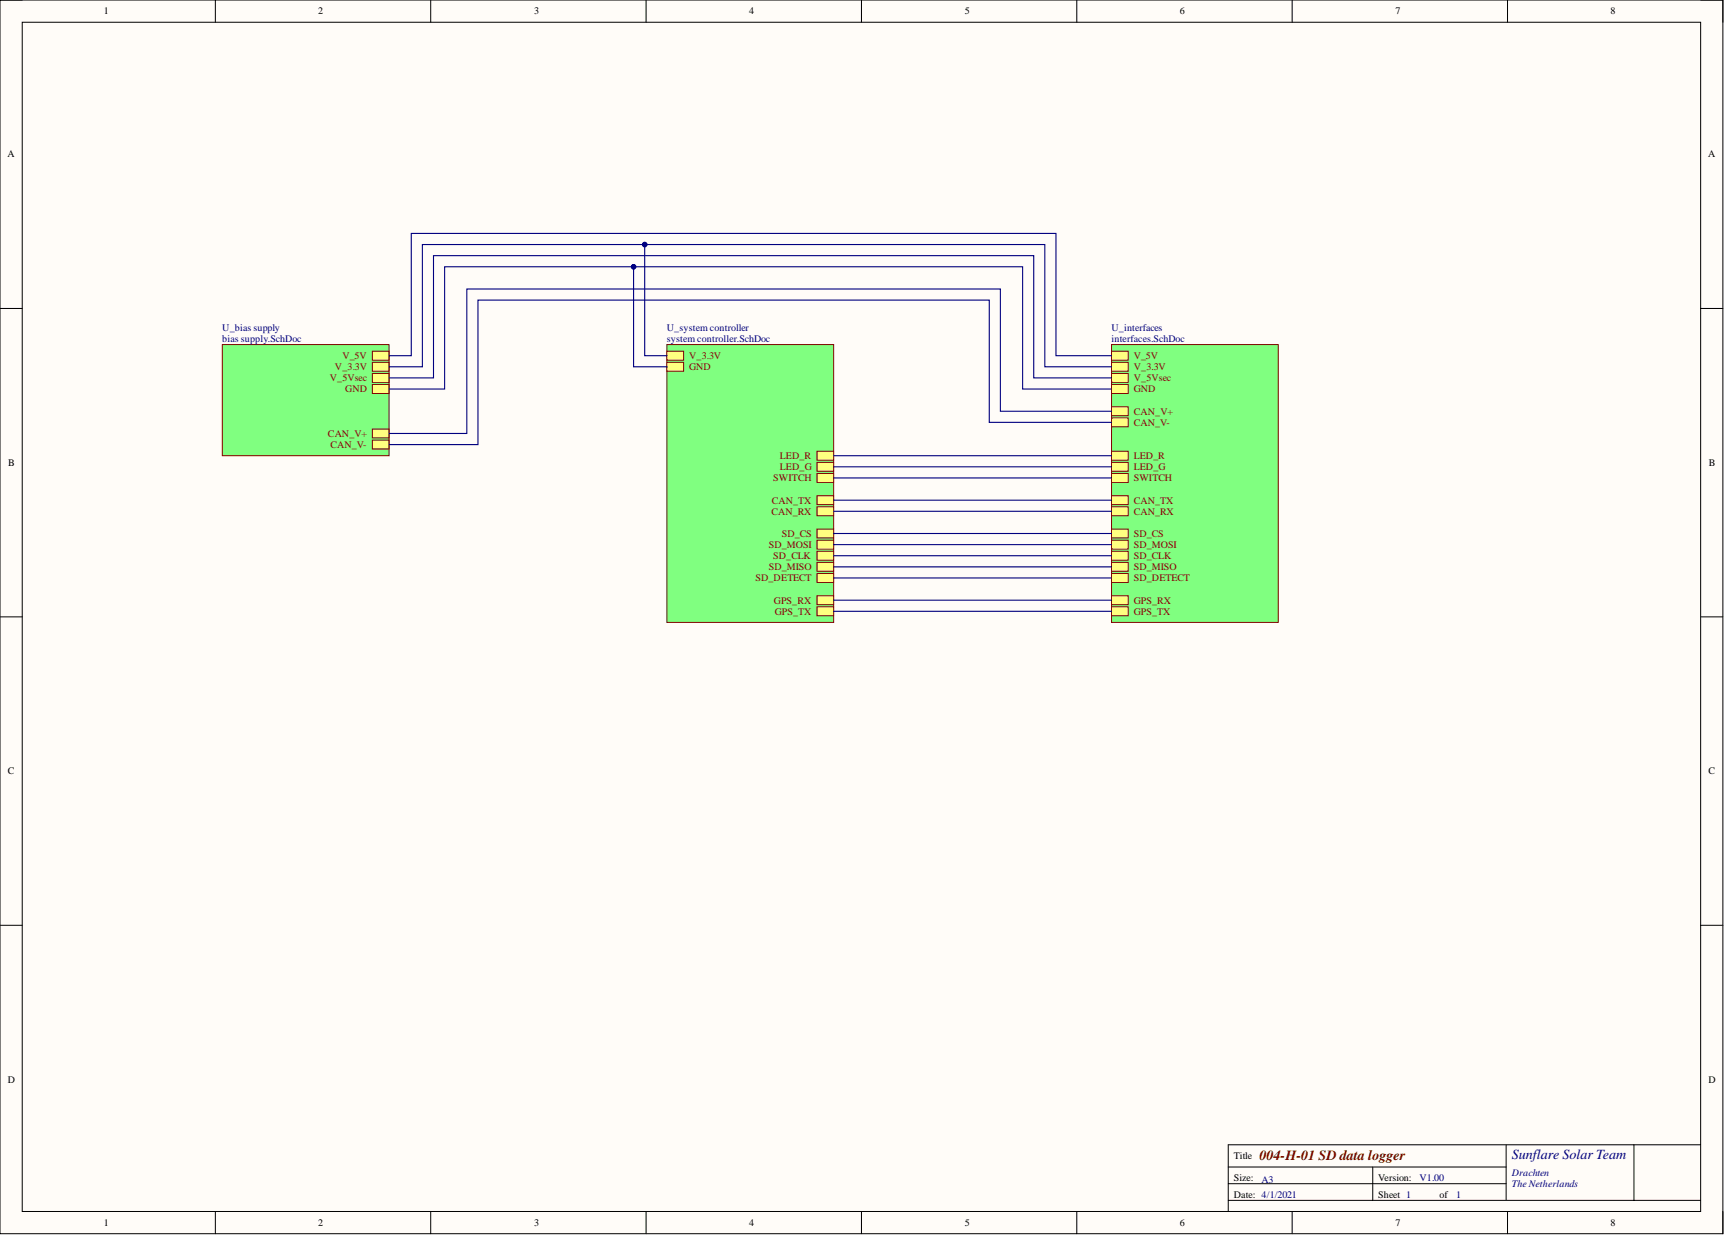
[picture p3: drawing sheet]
<svg xmlns="http://www.w3.org/2000/svg" width="393mm" height="282mm" viewBox="0 0 393 282" stroke-linecap="round" stroke-linejoin="round" font-family="sans-serif">
<path d="M0 0h392.9v281.3h-392.9z" fill-rule="evenodd" fill="#fffcf8"/>
<path d="M0 0h392.9v281.3h-392.9z" fill="none" stroke="#000" stroke-width=".23"/>
<path d="M5.1 5.1h382.7v271.2h-382.7z" fill-rule="evenodd" fill="#fffcf8"/>
<g fill="none" stroke="#000" stroke-width=".23">
<path d="M0 0h5.1M5.1 5.1h382.7v271.2h-382.7zM49.1 0v5.1M98.2 0v5.1M147.3 0v5.1M196.4 0v5.1M245.5 0v5.1M294.6 0v5.1M343.8 0v5.1M387.8 0h5.1v5.1M0 70.3h5.1M387.8 70.3h5.1"/>
<path d="M0 140.7h5.1M387.8 140.7h5.1M0 211h5.1M387.8 211h5.1M49.1 276.3v5M98.2 276.3v5M147.3 276.3v5M196.4 276.3v5M245.5 276.3v5M280.1 266.1h63.3M280.1 273.7h107.7M280.1 269.9h63.3"/>
<path d="M294.6 276.3v5M313 266.1v7.6M343.4 261.1v12.6M343.8 276.3v5M372.6 261.1v12.6M387.8 261.1h-107.7v15.2M392.9 276.3v5"/>
</g>
<path d="M50.7 78.6h38v25.3h-38z" fill-rule="evenodd" fill="#80ff80"/>
<path d="M50.7 78.6h38v25.3h-38z" fill="none" stroke="#800000" stroke-width=".23"/>
<path d="M84.9 80.1h3.8v2h-3.8z" fill-rule="evenodd" fill="#ffff80"/>
<path d="M84.9 80.1h3.8v2h-3.8z" fill="none" stroke="#800000" stroke-width=".23"/>
<path d="M84.9 85.2h3.8v2h-3.8z" fill-rule="evenodd" fill="#ffff80"/>
<path d="M84.9 85.2h3.8v2h-3.8z" fill="none" stroke="#800000" stroke-width=".23"/>
<path d="M84.9 82.6h3.8v2.1h-3.8z" fill-rule="evenodd" fill="#ffff80"/>
<path d="M84.9 82.6h3.8v2.1h-3.8z" fill="none" stroke="#800000" stroke-width=".23"/>
<path d="M84.9 87.7h3.8v2h-3.8z" fill-rule="evenodd" fill="#ffff80"/>
<path d="M84.9 87.7h3.8v2h-3.8z" fill="none" stroke="#800000" stroke-width=".23"/>
<path d="M84.9 100.4h3.8v2h-3.8z" fill-rule="evenodd" fill="#ffff80"/>
<path d="M84.9 100.4h3.8v2h-3.8z" fill="none" stroke="#800000" stroke-width=".23"/>
<path d="M84.9 97.8h3.8v2.1h-3.8z" fill-rule="evenodd" fill="#ffff80"/>
<path d="M84.9 97.8h3.8v2.1h-3.8z" fill="none" stroke="#800000" stroke-width=".23"/>
<path d="M253.5 78.6h38v63.3h-38z" fill-rule="evenodd" fill="#80ff80"/>
<path d="M253.5 78.6h38v63.3h-38z" fill="none" stroke="#800000" stroke-width=".23"/>
<path d="M253.5 95.3h3.8v2h-3.8z" fill-rule="evenodd" fill="#ffff80"/>
<path d="M253.5 95.3h3.8v2h-3.8z" fill="none" stroke="#800000" stroke-width=".23"/>
<path d="M253.5 92.8h3.8v2h-3.8z" fill-rule="evenodd" fill="#ffff80"/>
<path d="M253.5 92.8h3.8v2h-3.8z" fill="none" stroke="#800000" stroke-width=".23"/>
<path d="M253.5 113h3.8v2.1h-3.8z" fill-rule="evenodd" fill="#ffff80"/>
<path d="M253.5 113h3.8v2.1h-3.8z" fill="none" stroke="#800000" stroke-width=".23"/>
<path d="M253.5 115.6h3.8v2h-3.8z" fill-rule="evenodd" fill="#ffff80"/>
<path d="M253.5 115.6h3.8v2h-3.8z" fill="none" stroke="#800000" stroke-width=".23"/>
<path d="M253.5 102.9h3.8v2h-3.8z" fill-rule="evenodd" fill="#ffff80"/>
<path d="M253.5 102.9h3.8v2h-3.8z" fill="none" stroke="#800000" stroke-width=".23"/>
<path d="M253.5 105.4h3.8v2.1h-3.8z" fill-rule="evenodd" fill="#ffff80"/>
<path d="M253.5 105.4h3.8v2.1h-3.8z" fill="none" stroke="#800000" stroke-width=".23"/>
<path d="M253.5 80.1h3.8v2h-3.8z" fill-rule="evenodd" fill="#ffff80"/>
<path d="M253.5 80.1h3.8v2h-3.8z" fill="none" stroke="#800000" stroke-width=".23"/>
<path d="M253.5 82.6h3.8v2.1h-3.8z" fill-rule="evenodd" fill="#ffff80"/>
<path d="M253.5 82.6h3.8v2.1h-3.8z" fill="none" stroke="#800000" stroke-width=".23"/>
<path d="M253.5 85.2h3.8v2h-3.8z" fill-rule="evenodd" fill="#ffff80"/>
<path d="M253.5 85.2h3.8v2h-3.8z" fill="none" stroke="#800000" stroke-width=".23"/>
<path d="M253.5 87.7h3.8v2h-3.8z" fill-rule="evenodd" fill="#ffff80"/>
<path d="M253.5 87.7h3.8v2h-3.8z" fill="none" stroke="#800000" stroke-width=".23"/>
<path d="M253.5 108h3.8v2h-3.8z" fill-rule="evenodd" fill="#ffff80"/>
<path d="M253.5 108h3.8v2h-3.8z" fill="none" stroke="#800000" stroke-width=".23"/>
<path d="M253.5 120.7h3.8v2h-3.8z" fill-rule="evenodd" fill="#ffff80"/>
<path d="M253.5 120.7h3.8v2h-3.8z" fill="none" stroke="#800000" stroke-width=".23"/>
<path d="M253.5 123.2h3.8v2h-3.8z" fill-rule="evenodd" fill="#ffff80"/>
<path d="M253.5 123.2h3.8v2h-3.8z" fill="none" stroke="#800000" stroke-width=".23"/>
<path d="M253.5 125.7h3.8v2.1h-3.8z" fill-rule="evenodd" fill="#ffff80"/>
<path d="M253.5 125.7h3.8v2.1h-3.8z" fill="none" stroke="#800000" stroke-width=".23"/>
<path d="M253.5 128.3h3.8v2h-3.8z" fill-rule="evenodd" fill="#ffff80"/>
<path d="M253.5 128.3h3.8v2h-3.8z" fill="none" stroke="#800000" stroke-width=".23"/>
<path d="M253.5 130.8h3.8v2h-3.8z" fill-rule="evenodd" fill="#ffff80"/>
<path d="M253.5 130.8h3.8v2h-3.8z" fill="none" stroke="#800000" stroke-width=".23"/>
<path d="M253.5 135.9h3.8v2h-3.8z" fill-rule="evenodd" fill="#ffff80"/>
<path d="M253.5 135.9h3.8v2h-3.8z" fill="none" stroke="#800000" stroke-width=".23"/>
<path d="M253.5 138.4h3.8v2h-3.8z" fill-rule="evenodd" fill="#ffff80"/>
<path d="M253.5 138.4h3.8v2h-3.8z" fill="none" stroke="#800000" stroke-width=".23"/>
<path d="M152.1 78.6h38v63.3h-38z" fill-rule="evenodd" fill="#80ff80"/>
<path d="M152.1 78.6h38v63.3h-38z" fill="none" stroke="#800000" stroke-width=".23"/>
<path d="M152.1 80.1h3.8v2h-3.8z" fill-rule="evenodd" fill="#ffff80"/>
<path d="M152.1 80.1h3.8v2h-3.8z" fill="none" stroke="#800000" stroke-width=".23"/>
<path d="M152.1 82.6h3.8v2.1h-3.8z" fill-rule="evenodd" fill="#ffff80"/>
<path d="M152.1 82.6h3.8v2.1h-3.8z" fill="none" stroke="#800000" stroke-width=".23"/>
<path d="M186.3 113h3.8v2.1h-3.8z" fill-rule="evenodd" fill="#ffff80"/>
<path d="M186.3 113h3.8v2.1h-3.8z" fill="none" stroke="#800000" stroke-width=".23"/>
<path d="M186.3 115.6h3.8v2h-3.8z" fill-rule="evenodd" fill="#ffff80"/>
<path d="M186.3 115.6h3.8v2h-3.8z" fill="none" stroke="#800000" stroke-width=".23"/>
<path d="M186.3 102.9h3.8v2h-3.8z" fill-rule="evenodd" fill="#ffff80"/>
<path d="M186.3 102.9h3.8v2h-3.8z" fill="none" stroke="#800000" stroke-width=".23"/>
<path d="M186.3 105.4h3.8v2.1h-3.8z" fill-rule="evenodd" fill="#ffff80"/>
<path d="M186.3 105.4h3.8v2.1h-3.8z" fill="none" stroke="#800000" stroke-width=".23"/>
<path d="M186.3 108h3.8v2h-3.8z" fill-rule="evenodd" fill="#ffff80"/>
<path d="M186.3 108h3.8v2h-3.8z" fill="none" stroke="#800000" stroke-width=".23"/>
<path d="M186.3 120.7h3.8v2h-3.8z" fill-rule="evenodd" fill="#ffff80"/>
<path d="M186.3 120.7h3.8v2h-3.8z" fill="none" stroke="#800000" stroke-width=".23"/>
<path d="M186.3 123.2h3.8v2h-3.8z" fill-rule="evenodd" fill="#ffff80"/>
<path d="M186.3 123.2h3.8v2h-3.8z" fill="none" stroke="#800000" stroke-width=".23"/>
<path d="M186.3 125.7h3.8v2.1h-3.8z" fill-rule="evenodd" fill="#ffff80"/>
<path d="M186.3 125.7h3.8v2.1h-3.8z" fill="none" stroke="#800000" stroke-width=".23"/>
<path d="M186.3 128.3h3.8v2h-3.8z" fill-rule="evenodd" fill="#ffff80"/>
<path d="M186.3 128.3h3.8v2h-3.8z" fill="none" stroke="#800000" stroke-width=".23"/>
<path d="M186.3 130.8h3.8v2h-3.8z" fill-rule="evenodd" fill="#ffff80"/>
<path d="M186.3 130.8h3.8v2h-3.8z" fill="none" stroke="#800000" stroke-width=".23"/>
<path d="M186.3 135.9h3.8v2h-3.8z" fill-rule="evenodd" fill="#ffff80"/>
<path d="M186.3 135.9h3.8v2h-3.8z" fill="none" stroke="#800000" stroke-width=".23"/>
<path d="M186.3 138.4h3.8v2h-3.8z" fill-rule="evenodd" fill="#ffff80"/>
<path d="M186.3 138.4h3.8v2h-3.8z" fill="none" stroke="#800000" stroke-width=".23"/>
<g fill="none" stroke="#000080" stroke-width=".25">
<path d="M88.7 88.7h12.7v-27.9h131.8v27.9h20.3M253.5 96.3h-27.9v-27.9h-116.6v33h-20.3M253.5 93.8h-25.4v-27.9h-121.6v33h-17.8M190.1 103.9h63.4M190.1 106.5h63.4M190.1 109h63.4M190.1 114.1h63.4M190.1 116.6h63.4M190.1 121.7h63.4M190.1 124.2h63.4M190.1 126.7h63.4M190.1 129.3h63.4"/>
<path d="M190.1 131.8h63.4M190.1 136.9h63.4M190.1 139.4h63.4"/>
</g>
<circle cx="144.5" cy="60.8" r=".51" fill="#000080"/>
<circle cx="144.5" cy="60.8" r=".51" fill="none" stroke="#000080" stroke-width=".23"/>
<path d="M88.7 86.2h10.1v-27.9h136.9v27.9h17.8M88.7 83.6h7.6v-27.8h142v27.8h15.2" fill="none" stroke="#000080" stroke-width=".25"/>
<circle cx="147" cy="55.8" r=".51" fill="#000080"/>
<circle cx="147" cy="55.8" r=".51" fill="none" stroke="#000080" stroke-width=".23"/>
<path d="M144.5 60.8v22.8h7.6M88.7 81.1h5.1v-27.9h147v27.9h12.7" fill="none" stroke="#000080" stroke-width=".25"/>
<circle cx="144.5" cy="60.8" r=".51" fill="#000080"/>
<circle cx="144.5" cy="60.8" r=".51" fill="none" stroke="#000080" stroke-width=".23"/>
<path d="M147 55.8v25.3h5.1" fill="none" stroke="#000080" stroke-width=".25"/>
<circle cx="147" cy="55.8" r=".51" fill="#000080"/>
<circle cx="147" cy="55.8" r=".51" fill="none" stroke="#000080" stroke-width=".23"/>
<text font-size="3.2" fill="#800000" x="287.2" y="264.5">004-H-01 SD data logger</text>
<text font-size="3.2" fill="#000080" x="344.7" y="264.2">Sunflare Solar Team</text>
<g font-size="2.3">
<text x="23.7" y="3.3">1</text>
<text x="72.6" y="3.3">2</text>
<text x="121.8" y="3.3">3</text>
<text x="170.8" y="3.3">4</text>
<text x="220" y="3.3">5</text>
<text x="269" y="3.3">6</text>
<text x="318.2" y="3.3">7</text>
<text x="367.3" y="3.3">8</text>
<text x="1.7" y="35.9">A</text>
<text x="389.5" y="35.9">A</text>
<text x="1.9" y="106.3">B</text>
<text x="389.7" y="106.3">B</text>
<text x="1.8" y="176.6">C</text>
<text x="389.6" y="176.6">C</text>
<text x="1.8" y="247">D</text>
<text x="389.6" y="247">D</text>
<text x="281.3" y="264.4">Title</text>
<text x="281.3" y="269.4">Size:</text>
<text x="314.3" y="269.4">Version:</text>
<text x="281.3" y="273.2">Date: 4/1/2021</text>
<text x="314.3" y="273.2">Sheet 1</text>
<text x="328.2" y="273.2">of</text>
<text x="23.7" y="279.6">1</text>
<text x="72.6" y="279.6">2</text>
<text x="121.8" y="279.6">3</text>
<text x="170.8" y="279.6">4</text>
<text x="220" y="279.6">5</text>
<text x="269" y="279.6">6</text>
<text x="318.2" y="279.6">7</text>
<text x="367.3" y="279.6">8</text>
</g>
<g font-size="2.3" fill="#000080">
<text x="50.7" y="75.5">U_bias supply</text>
<text x="152.1" y="75.5">U_system controller</text>
<text x="253.5" y="75.5">U_interfaces</text>
<text x="50.7" y="78.1">bias supply.SchDoc</text>
<text x="152.1" y="78.1">system controller.SchDoc</text>
<text x="253.5" y="78.1">interfaces.SchDoc</text>
<text x="287.7" y="269.7">A3</text>
<text x="323.7" y="269.4">V1.00</text>
<text x="344.7" y="268.2">Drachten</text>
<text x="332" y="273.2">1</text>
<text x="344.7" y="270.7">The Netherlands</text>
</g>
<g font-size="2.3" fill="#800000">
<text x="78.1" y="81.9">V_5V</text>
<text x="157.1" y="81.9">V_3.3V</text>
<text x="258.5" y="81.9">V_5V</text>
<text x="75.2" y="86.9">V_5Vsec</text>
<text x="76.4" y="84.4">V_3.3V</text>
<text x="78.7" y="89.5">GND</text>
<text x="157.1" y="84.4">GND</text>
<text x="258.5" y="84.4">V_3.3V</text>
<text x="258.5" y="86.9">V_5Vsec</text>
<text x="258.5" y="89.5">GND</text>
<text x="258.5" y="94.5">CAN_V+</text>
<text x="74.8" y="99.6">CAN_V+</text>
<text x="258.5" y="97.1">CAN_V-</text>
<text x="75.4" y="102.2">CAN_V-</text>
<text x="177.8" y="104.7">LED_R</text>
<text x="177.8" y="107.2">LED_G</text>
<text x="258.5" y="104.7">LED_R</text>
<text x="258.5" y="107.2">LED_G</text>
<text x="176.3" y="109.8">SWITCH</text>
<text x="258.5" y="109.8">SWITCH</text>
<text x="175.9" y="117.4">CAN_RX</text>
<text x="176" y="114.8">CAN_TX</text>
<text x="258.5" y="114.8">CAN_TX</text>
<text x="258.5" y="117.4">CAN_RX</text>
<text x="175.3" y="125">SD_MOSI</text>
<text x="178.3" y="122.4">SD_CS</text>
<text x="258.5" y="122.4">SD_CS</text>
<text x="258.5" y="125">SD_MOSI</text>
<text x="175.3" y="130">SD_MISO</text>
<text x="176.3" y="127.5">SD_CLK</text>
<text x="258.5" y="127.5">SD_CLK</text>
<text x="258.5" y="130">SD_MISO</text>
<text x="172.3" y="132.6">SD_DETECT</text>
<text x="176.5" y="137.6">GPS_RX</text>
<text x="258.5" y="132.6">SD_DETECT</text>
<text x="258.5" y="137.6">GPS_RX</text>
<text x="176.7" y="140.2">GPS_TX</text>
<text x="258.5" y="140.2">GPS_TX</text>
</g>
</svg>
